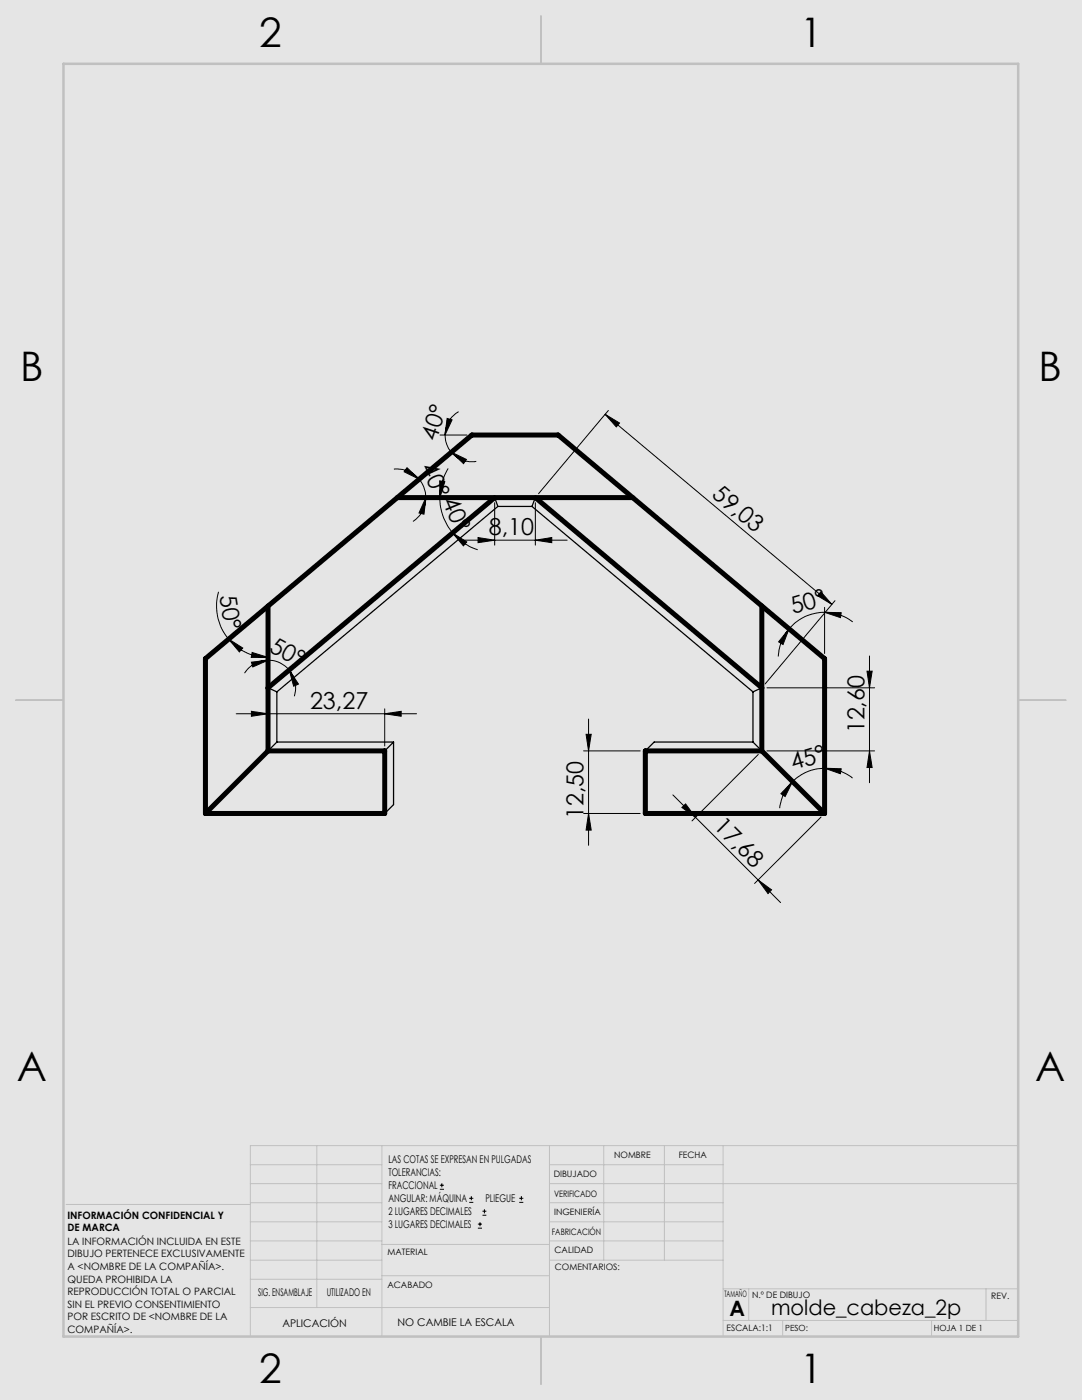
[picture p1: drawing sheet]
<svg xmlns="http://www.w3.org/2000/svg" width="216mm" height="279mm" viewBox="0 0 216 279" stroke-linecap="round" stroke-linejoin="round" font-family="sans-serif">
<path d="M0 0h215.9v279.4h-215.9z" fill="none" stroke="#e6e6db" stroke-width=".2"/>
<path d="M0 0h215.9v279.4h-215.9z" fill="#e6e6db"/>
<g fill="none" stroke="#000" stroke-width=".25">
<path d="M99.3 101.1l-.6-1.8h8.1l-.6 1.8M99.3 101.1l-44.1 37M99.3 101.1h6.9M106.2 101.1l44 37M53.5 137.3l1.7 .8M55.2 138.1v10M150.2 138.1v10M152 137.3l-1.8 .8M55.2 148.1h23.3M55.2 148.1l-1.7 1.8M78.5 148.1l-1.7 1.8M78.5 148.1v12.5l-1.7 1.7"/>
<path d="M150.2 148.1h-19.7l-1.7 1.8M150.2 148.1l1.8 1.8"/>
</g>
<path d="M79.3 99.3h47M98.7 99.3l-45.2 38M106.8 99.3l45.2 38M53.5 120.9v29M152 120.9v29M53.5 149.9l-12.5 12.4M53.5 149.9h23.3v12.4h-35.8M152 149.9l12.5 12.4M152 149.9h-23.2v12.4h35.7M41 162.3v-30.9l53.2-44.6h17.2l53.1 44.6v30.9" fill="none" stroke="#000" stroke-width="1"/>
<g fill="none" stroke="#000" stroke-width=".2">
<path d="M78.6 93.6a5.8 5.8 0 0 1 5 2M81.2 93.3l2.4 2.3-3-1.4zM83.6 95.6a5.9 5.9 0 0 1 1.4 3.7M85 99.3l-.4 3.3-1-.2zM85 99.3a5.8 5.8 0 0 1-2.6 4.8M87.7 96l1.1 .1-1 3.2zM87.8 99.3a10.8 10.8 0 0 0 2.5 7.1M87.8 86.8h5.4M88.8 86.8a5.4 5.4 0 0 0 1.3 3.4M89.2 83.5l1 .3-1.4 3zM89.4 93.5a11.2 11.2 0 0 0-1.6 5.8M90.1 90.2l3 1.5-.6 .8z"/>
<path d="M90.1 90.2a5.2 5.2 0 0 0 4.9 1.9M91.5 82.2a5.4 5.4 0 0 0-2.7 4.6M120.8 82.7l45.2 37.9M120.8 82.7l2.8 1.7-.6 .8zM121.4 81.9l-13.9 16.6M43.6 118.1a10.2 10.2 0 0 0 2 9.4M90.3 106.4l2.8 1.8-.6 .7zM90.3 106.4l.3 .3a11 11 0 0 0 4.7 3M92.4 107.8h20.8M95.4 107.3l3.3 .5-3.3 .5zM98.7 100.3v8.5M106.8 107.8l3.3-.5v1z"/>
<path d="M106.8 100.3v8.5M163.8 118.1l2.2 2.5-2.9-1.7zM166.6 119.9l-13.9 16.6M45.6 127.5l2.8 1.8-.6 .8zM45.6 127.5a10.2 10.2 0 0 0 7.9 3.7M50.2 132.2l3.3-.4-3.1 1.3zM50.3 130.2l3.2 1h-3.4zM53.5 131.8a5.5 5.5 0 0 1 4.2 1.9M53.5 131.8a5.4 5.4 0 0 0-4.7 2.5M57.7 133.7l1.8 2.8-.9 .4zM57.7 133.7a5.7 5.7 0 0 1 1 5.3M153 137.3h21.5"/>
<path d="M157.4 125.5l-1.2 3.1-.8-.5zM157.4 125.5a9.7 9.7 0 0 0-2.1 5.5M164.5 122.2l3.4 .1-.2 1zM164.5 122.2a9.1 9.1 0 0 0-7.1 3.3M164.5 122.2a9.3 9.3 0 0 1 5.6 1.9M164.5 121.2v9.2M173 133.9h1l-.5 3.4zM173.5 130.9v25.3M47.1 142.5h36M50.2 142l3.3 .5-3.3 .4zM53.5 141.5v7.4M76.8 142.5l3.2-.5v.9z"/>
<path d="M76.8 141.5v7.4M116.5 149.9h11.2M116.9 146.5h1.1l-.6 3.4zM117.4 143.5v25.2M134.3 158.6l4.5 4.5M151.3 150.6l-13.2 13.2M153 149.9h21.5M158.2 156l-1.5 3-.9-.6zM158.2 156a9.3 9.3 0 0 0-2.6 5.3M164.5 153.3l3.4 .1-.2 1zM164.5 153.3a9.2 9.2 0 0 0-6.3 2.7M164.5 153.3a9.1 9.1 0 0 1 5.6 2"/>
<path d="M173.5 149.9l.5 3.3h-1zM116.5 162.3h11.2M117.4 162.3l.6 3.4h-1.1zM136.1 161.1l.7-.7 2 2.7zM138.8 163.1l12.5 12.5M151.3 175.6l4.5 4.5M151.3 175.6l2.7 2-.8 .7zM163.8 163.1l-13.2 13.2M87.8 237.3h.8M87.8 236.5h.8M88.2 236.1v.9M93.6 240h.8"/>
<path d="M93.6 239.1h.8M94.1 238.7v.8M103.6 240h.8M103.6 239.1h.8M104 238.7v.8M95.4 245.1h.8M95.4 244.3h.8M95.8 243.9v.8M96.3 242.5h.7M96.3 241.7h.7M96.7 241.3v.8"/>
</g>
<g fill="none" stroke="#c0c0c0" stroke-width=".2">
<path d="M50 232.4h26.2M50 236.2h26.2M63.2 228.6v32.3M76.2 228.6v38.1M109.6 228.6v38.1M109.6 232.4h34.7M109.6 236.2h93.6M120.5 228.6v22.9M132.6 228.6v22.9M144.3 228.6v38.1M203.2 228.6h-153.2v38.1M13.2 240.4h36.8"/>
<path d="M50 243.8h26.2M50 251.5h26.2M50 240h26.2M50 247.7h26.2M50 255.3h26.2M76.2 254.6h33.4M76.2 248.4h33.4M109.6 243.8h34.7M109.6 251.5h34.7M109.6 240h34.7M109.6 247.7h34.7M144.3 257.2h58.9"/>
<path d="M149.4 257.2v6.3M196.7 257.2v6.3M50 260.9h59.6M144.3 263.5h58.9M156.2 263.5v3.2M185.9 263.5v3.2"/>
</g>
<path d="M108 3.2v9.5M3.1 139.7h9.6M203.2 139.7h9.5M108 266.7v9.6" fill="none" stroke="#c0c0c0" stroke-width=".25"/>
<path d="M12.7 12.7h190.5v254h-190.5z" fill="none" stroke="#c0c0c0" stroke-width=".5"/>
<g fill="#000">
<path d="M85 99.3l-.4 3.3-1-.2zM81.2 93.3l2.4 2.3-3-1.4z"/>
<path d="M87.7 96l1.1 .1-1 3.2zM90.3 106.4l2.8 1.8-.6 .7z"/>
<path d="M89.2 83.5l1 .3-1.4 3zM90.1 90.2l3 1.5-.6 .8z"/>
<path d="M95.4 107.3l3.3 .5-3.3 .5zM106.8 107.8l3.3-.5v1z"/>
<path d="M45.6 127.5l2.8 1.8-.6 .8zM50.3 130.2l3.2 1h-3.4z"/>
<path d="M57.7 133.7l1.8 2.8-.9 .4zM50.2 132.2l3.3-.4-3.1 1.3z"/>
<path d="M164.5 122.2l3.4 .1-.2 1zM157.4 125.5l-1.2 3.1-.8-.5z"/>
<path d="M163.8 118.1l2.2 2.5-2.9-1.7zM120.8 82.7l2.8 1.7-.6 .8z"/>
<path d="M50.2 142l3.3 .5-3.3 .4zM76.8 142.5l3.2-.5v.9z"/>
<path d="M116.9 146.5h1.1l-.6 3.4zM117.4 162.3l.6 3.4h-1.1z"/>
<path d="M164.5 153.3l3.4 .1-.2 1zM158.2 156l-1.5 3-.9-.6z"/>
<path d="M173.5 149.9l.5 3.3h-1zM173 133.9h1l-.5 3.4z"/>
<path d="M136.1 161.1l.7-.7 2 2.7zM151.3 175.6l2.7 2-.8 .7z"/>
</g>
<g font-size="8.1">
<text x="51.7" y="9.3">2</text>
<text x="159.7" y="9.3">1</text>
<text x="4" y="76">B</text>
<text x="207.2" y="76">B</text>
<text x="3.3" y="215.7">A</text>
<text x="206.5" y="215.7">A</text>
<text x="51.7" y="276">2</text>
<text x="159.7" y="276">1</text>
</g>
<g font-size="4.7">
<text x="87" y="88.1" transform="rotate(-72 87 88.1)">40°</text>
<text x="83.9" y="93.3" transform="rotate(65 83.9 93.3)">40°</text>
<text x="88.2" y="99.9" transform="rotate(67 88.2 99.9)">40°</text>
<text x="141.8" y="99" transform="rotate(40 141.8 99)">59,03</text>
<text x="97.5" y="106.8">8,10</text>
<text x="43.8" y="118.9" transform="rotate(81 43.8 118.9)">50°</text>
<text x="158.3" y="122.6" transform="rotate(-16 158.3 122.6)">50°</text>
<text x="53.5" y="129.8" transform="rotate(29 53.5 129.8)">50°</text>
<text x="61.9" y="141.4">23,27</text>
<text x="172.5" y="146.4" transform="rotate(-90 172.5 146.4)">12,60</text>
<text x="158.3" y="153.7" transform="rotate(-17 158.3 153.7)">45°</text>
<text x="116.5" y="163.5" transform="rotate(-90 116.5 163.5)">12,50</text>
<text x="142.3" y="165.1" transform="rotate(45 142.3 165.1)">17,68</text>
</g>
<g font-size="4.2">
<text x="145.6" y="262.7">A</text>
<text x="153.9" y="262.4">molde_cabeza_2p</text>
</g>
<g font-size="2.1">
<text x="77.5" y="232.2">LAS COTAS SE EXPRESAN EN PULGADAS</text>
<text x="77.5" y="234.7">TOLERANCIAS:</text>
<text x="77.5" y="237.3">FRACCIONAL</text>
<text x="77.5" y="239.9">ANGULAR: MÁQUINA</text>
<text x="96.9" y="239.9">PLIEGUE</text>
<text x="77.5" y="242.5">2 LUGARES DECIMALES</text>
<text x="77.5" y="245.1">3 LUGARES DECIMALES</text>
<text x="51.5" y="258.7">SIG. ENSAMBLAJE</text>
<text x="65.2" y="258.6">UTILIZADO EN</text>
<text x="56.3" y="264.8">APLICACIÓN</text>
<text x="79.3" y="264.6">NO CAMBIE LA ESCALA</text>
</g>
<g font-size="2">
<text x="13.5" y="243.2">INFORMACIÓN CONFIDENCIAL Y</text>
<text x="13.5" y="245.8">DE MARCA</text>
<text x="13.5" y="248.4">LA INFORMACIÓN INCLUIDA EN ESTE</text>
<text x="13.5" y="250.9">DIBUJO PERTENECE EXCLUSIVAMENTE</text>
<text x="13.5" y="253.4">A &lt;NOMBRE DE LA COMPAÑÍA&gt;.</text>
<text x="13.5" y="256">QUEDA PROHIBIDA LA</text>
<text x="13.5" y="258.5">REPRODUCCIÓN TOTAL O PARCIAL</text>
<text x="13.5" y="261">SIN EL PREVIO CONSENTIMIENTO</text>
<text x="13.5" y="263.5">POR ESCRITO DE &lt;NOMBRE DE LA</text>
<text x="13.5" y="266">COMPAÑÍA&gt;.</text>
</g>
<g font-size="1.8">
<text x="122.5" y="231.1">NOMBRE</text>
<text x="135.4" y="231.1">FECHA</text>
<text x="110.5" y="234.8">DIBUJADO</text>
<text x="110.5" y="238.9">VERIFICADO</text>
<text x="110.6" y="242.5">INGENIERÍA</text>
<text x="77.3" y="250.5">MATERIAL</text>
<text x="110.1" y="246.4">FABRICACIÓN</text>
<text x="110.7" y="250">CALIDAD</text>
<text x="77.3" y="257">ACABADO</text>
<text x="110.7" y="253.5">COMENTARIOS:</text>
<text x="144.5" y="258.9">TAMAÑO</text>
<text x="150.1" y="259.1">N.º DE DIBUJO</text>
<text x="197.8" y="259.2">REV.</text>
<text x="145" y="265.7">ESCALA:1:1</text>
</g>
<g font-size="1.7">
<text x="156.7" y="265.7">PESO:</text>
<text x="186.3" y="265.7">HOJA 1 DE 1</text>
</g>
</svg>
